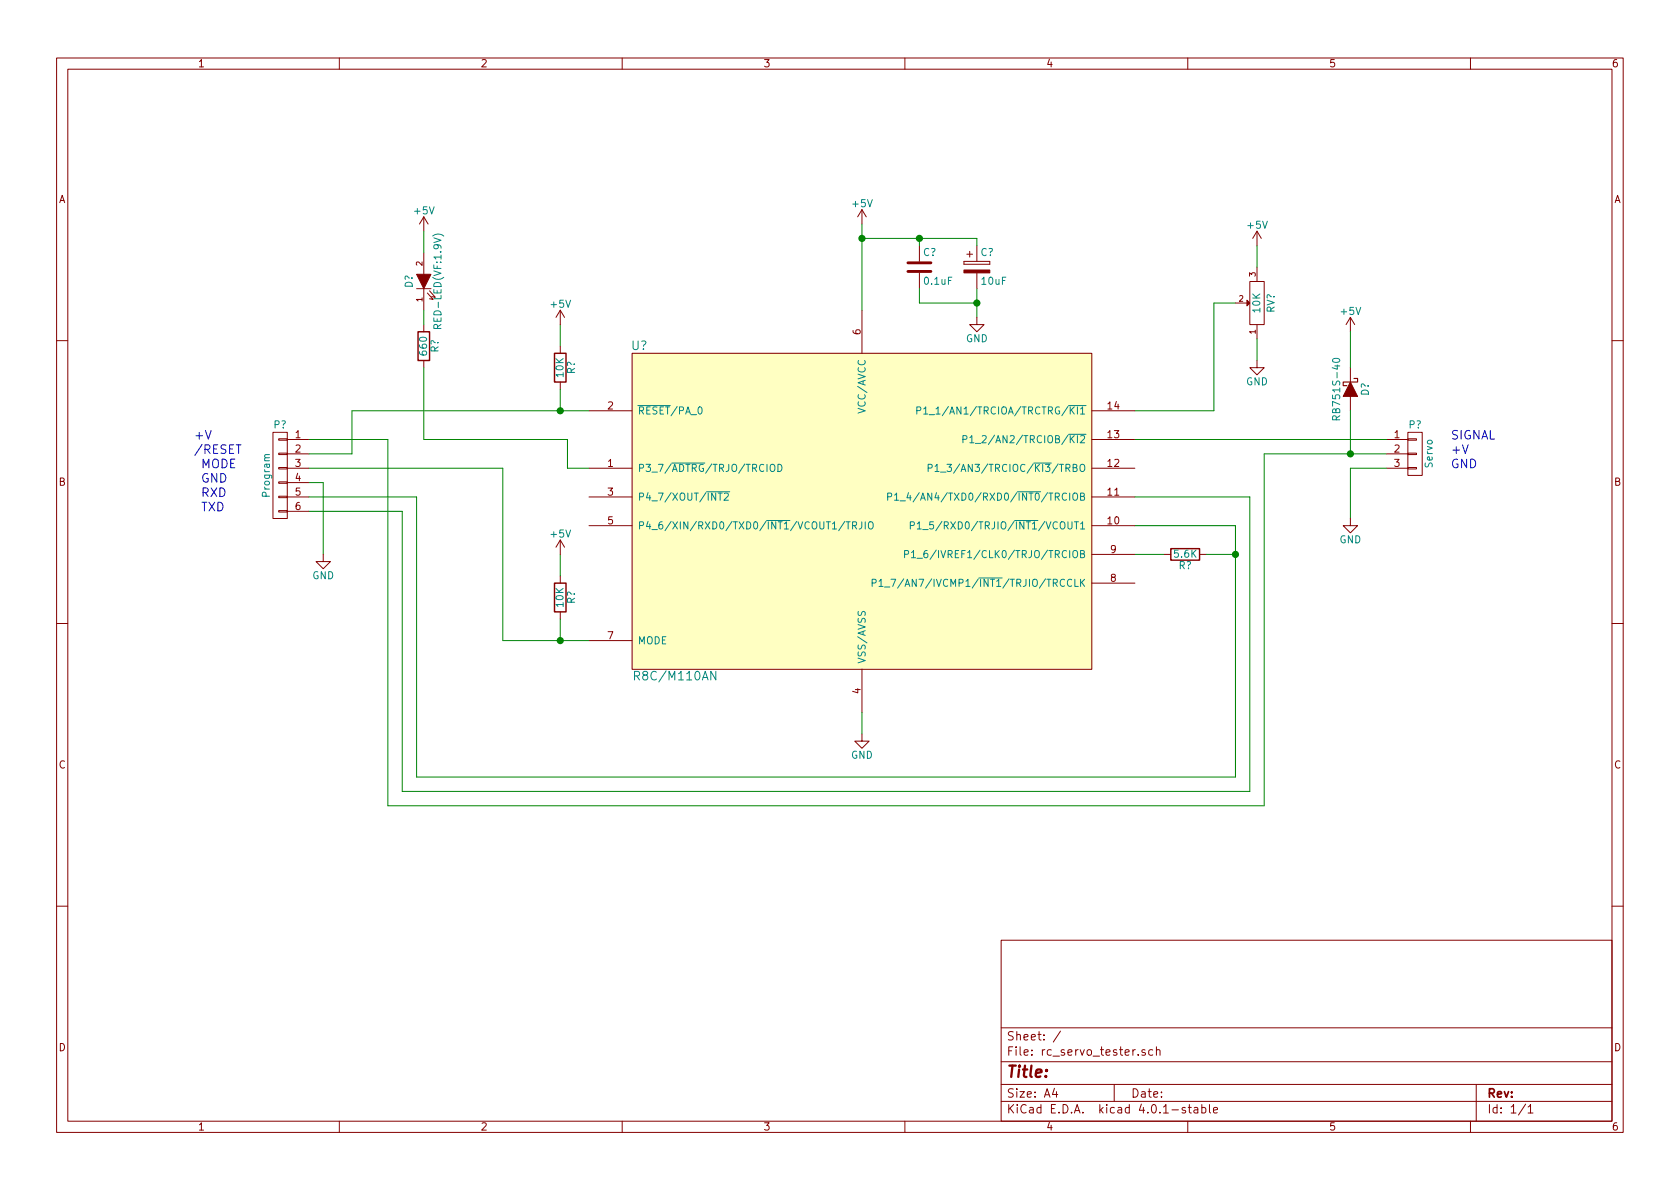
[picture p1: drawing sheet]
EESchema Schematic File Version 4
LIBS:rc_servo_tester-cache
EELAYER 30 0
EELAYER END
$Descr A4 11693 8268
encoding utf-8
Sheet 1 1
Title ""
Date ""
Rev ""
Comp ""
Comment1 ""
Comment2 ""
Comment3 ""
Comment4 ""
$EndDescr
$Comp
L rc_servo_tester-rescue:R8C_M110AN U?
U 1 1
P 6000 3550
F 0 "U?" H 4450 4700 60  0000 C CNN
F 1 "R8C/M110AN" H 4700 2400 60  0000 C CNN
F 2 "" H 6000 3550 60  0000 C CNN
F 3 "" H 6000 3550 60  0000 C CNN
	1    6000 3550
	1    0    0    -1  
$EndComp
$Comp
L Device:R R?
U 1 1
P 3900 2550
F 0 "R?" V 3980 2550 50  0000 C CNN
F 1 "10K" V 3900 2550 50  0000 C CNN
F 2 "" V 3830 2550 50  0000 C CNN
F 3 "" H 3900 2550 50  0000 C CNN
	1    3900 2550
	1    0    0    -1  
$EndComp
$Comp
L Device:R R?
U 1 1
P 3900 4150
F 0 "R?" V 3980 4150 50  0000 C CNN
F 1 "10K" V 3900 4150 50  0000 C CNN
F 2 "" V 3830 4150 50  0000 C CNN
F 3 "" H 3900 4150 50  0000 C CNN
	1    3900 4150
	1    0    0    -1  
$EndComp
$Comp
L Device:R R?
U 1 1
P 8250 3850
F 0 "R?" V 8330 3850 50  0000 C CNN
F 1 "5.6K" V 8250 3850 50  0000 C CNN
F 2 "" V 8180 3850 50  0000 C CNN
F 3 "" H 8250 3850 50  0000 C CNN
	1    8250 3850
	0    1    1    0   
$EndComp
$Comp
L rc_servo_tester-rescue:CONN_01X06 P?
U 1 1
P 1950 3300
F 0 "P?" H 1950 3650 50  0000 C CNN
F 1 "Program" V 2050 3300 50  0000 C CNN
F 2 "" H 1950 3300 50  0000 C CNN
F 3 "" H 1950 3300 50  0000 C CNN
	1    1950 3300
	-1   0    0    -1  
$EndComp
Wire Wire Line
	3900 2850 3900 2700
Connection ~ 3900 2850
Wire Wire Line
	3900 2400 3900 2250
$Comp
L power:+5V #PWR?
U 1 1
P 3900 2250
F 0 "#PWR?" H 3900 2100 50  0001 C CNN
F 1 "+5V" H 3900 2390 50  0000 C CNN
F 2 "" H 3900 2250 50  0000 C CNN
F 3 "" H 3900 2250 50  0000 C CNN
	1    3900 2250
	1    0    0    -1  
$EndComp
Wire Wire Line
	3500 4450 3900 4450
Wire Wire Line
	3900 4450 3900 4300
Wire Wire Line
	3500 4450 3500 3250
Wire Wire Line
	3500 3250 2150 3250
Connection ~ 3900 4450
Wire Wire Line
	2150 3350 2250 3350
Wire Wire Line
	2250 3350 2250 3850
$Comp
L power:GND #PWR?
U 1 1
P 2250 3850
F 0 "#PWR?" H 2250 3600 50  0001 C CNN
F 1 "GND" H 2250 3700 50  0000 C CNN
F 2 "" H 2250 3850 50  0000 C CNN
F 3 "" H 2250 3850 50  0000 C CNN
	1    2250 3850
	1    0    0    -1  
$EndComp
Wire Wire Line
	6000 4950 6000 5100
$Comp
L power:GND #PWR?
U 1 1
P 6000 5100
F 0 "#PWR?" H 6000 4850 50  0001 C CNN
F 1 "GND" H 6000 4950 50  0000 C CNN
F 2 "" H 6000 5100 50  0000 C CNN
F 3 "" H 6000 5100 50  0000 C CNN
	1    6000 5100
	1    0    0    -1  
$EndComp
Wire Wire Line
	6000 2150 6000 1650
$Comp
L power:+5V #PWR?
U 1 1
P 6000 1550
F 0 "#PWR?" H 6000 1400 50  0001 C CNN
F 1 "+5V" H 6000 1690 50  0000 C CNN
F 2 "" H 6000 1550 50  0000 C CNN
F 3 "" H 6000 1550 50  0000 C CNN
	1    6000 1550
	1    0    0    -1  
$EndComp
$Comp
L Device:C C?
U 1 1
P 6400 1850
F 0 "C?" H 6425 1950 50  0000 L CNN
F 1 "0.1uF" H 6425 1750 50  0000 L CNN
F 2 "" H 6438 1700 50  0000 C CNN
F 3 "" H 6400 1850 50  0000 C CNN
	1    6400 1850
	1    0    0    -1  
$EndComp
$Comp
L Device:CP C?
U 1 1
P 6800 1850
F 0 "C?" H 6825 1950 50  0000 L CNN
F 1 "10uF" H 6825 1750 50  0000 L CNN
F 2 "" H 6838 1700 50  0000 C CNN
F 3 "" H 6800 1850 50  0000 C CNN
	1    6800 1850
	1    0    0    -1  
$EndComp
Wire Wire Line
	6800 1700 6800 1650
Wire Wire Line
	6800 1650 6400 1650
Connection ~ 6000 1650
Wire Wire Line
	6400 1700 6400 1650
Connection ~ 6400 1650
Wire Wire Line
	6400 2000 6400 2100
Wire Wire Line
	6400 2100 6800 2100
Wire Wire Line
	6800 2000 6800 2100
Connection ~ 6800 2100
$Comp
L power:GND #PWR?
U 1 1
P 6800 2200
F 0 "#PWR?" H 6800 1950 50  0001 C CNN
F 1 "GND" H 6800 2050 50  0000 C CNN
F 2 "" H 6800 2200 50  0000 C CNN
F 3 "" H 6800 2200 50  0000 C CNN
	1    6800 2200
	1    0    0    -1  
$EndComp
Wire Wire Line
	2150 3150 2450 3150
Wire Wire Line
	2450 3150 2450 2850
Wire Wire Line
	2450 2850 3900 2850
$Comp
L rc_servo_tester-rescue:LED D?
U 1 1
P 2950 1950
F 0 "D?" H 2950 2050 50  0000 C CNN
F 1 "RED-LED(VF:1.9V)" H 2950 1850 50  0000 C CNN
F 2 "" H 2950 1950 50  0000 C CNN
F 3 "" H 2950 1950 50  0000 C CNN
	1    2950 1950
	0    -1   -1   0   
$EndComp
$Comp
L Device:R R?
U 1 1
P 2950 2400
F 0 "R?" V 3030 2400 50  0000 C CNN
F 1 "660" V 2950 2400 50  0000 C CNN
F 2 "" V 2880 2400 50  0000 C CNN
F 3 "" H 2950 2400 50  0000 C CNN
	1    2950 2400
	1    0    0    -1  
$EndComp
Wire Wire Line
	2950 2150 2950 2250
Wire Wire Line
	2950 2550 2950 3050
Wire Wire Line
	2950 3050 3950 3050
Wire Wire Line
	3950 3050 3950 3250
Wire Wire Line
	3950 3250 4100 3250
Wire Wire Line
	2950 1750 2950 1600
$Comp
L power:+5V #PWR?
U 1 1
P 2950 1600
F 0 "#PWR?" H 2950 1450 50  0001 C CNN
F 1 "+5V" H 2950 1740 50  0000 C CNN
F 2 "" H 2950 1600 50  0000 C CNN
F 3 "" H 2950 1600 50  0000 C CNN
	1    2950 1600
	1    0    0    -1  
$EndComp
$Comp
L rc_servo_tester-rescue:POT RV?
U 1 1
P 8750 2100
F 0 "RV?" H 8750 2000 50  0000 C CNN
F 1 "10K" H 8750 2100 50  0000 C CNN
F 2 "" H 8750 2100 50  0000 C CNN
F 3 "" H 8750 2100 50  0000 C CNN
	1    8750 2100
	0    -1   -1   0   
$EndComp
Wire Wire Line
	8750 1850 8750 1700
Wire Wire Line
	8750 2350 8750 2500
$Comp
L power:+5V #PWR?
U 1 1
P 8750 1700
F 0 "#PWR?" H 8750 1550 50  0001 C CNN
F 1 "+5V" H 8750 1840 50  0000 C CNN
F 2 "" H 8750 1700 50  0000 C CNN
F 3 "" H 8750 1700 50  0000 C CNN
	1    8750 1700
	1    0    0    -1  
$EndComp
$Comp
L power:GND #PWR?
U 1 1
P 8750 2500
F 0 "#PWR?" H 8750 2250 50  0001 C CNN
F 1 "GND" H 8750 2350 50  0000 C CNN
F 2 "" H 8750 2500 50  0000 C CNN
F 3 "" H 8750 2500 50  0000 C CNN
	1    8750 2500
	1    0    0    -1  
$EndComp
Wire Wire Line
	8600 2100 8450 2100
Wire Wire Line
	8450 2100 8450 2850
Wire Wire Line
	8450 2850 7900 2850
$Comp
L rc_servo_tester-rescue:CONN_01X03 P?
U 1 1
P 9850 3150
F 0 "P?" H 9850 3350 50  0000 C CNN
F 1 "Servo" V 9950 3150 50  0000 C CNN
F 2 "" H 9850 3150 50  0000 C CNN
F 3 "" H 9850 3150 50  0000 C CNN
	1    9850 3150
	1    0    0    -1  
$EndComp
Wire Wire Line
	7900 3050 9650 3050
Wire Wire Line
	8800 3150 9400 3150
Wire Wire Line
	9650 3250 9400 3250
Wire Wire Line
	9400 3250 9400 3600
$Comp
L power:GND #PWR?
U 1 1
P 9400 3600
F 0 "#PWR?" H 9400 3350 50  0001 C CNN
F 1 "GND" H 9400 3450 50  0000 C CNN
F 2 "" H 9400 3600 50  0000 C CNN
F 3 "" H 9400 3600 50  0000 C CNN
	1    9400 3600
	1    0    0    -1  
$EndComp
$Comp
L power:+5V #PWR?
U 1 1
P 9400 2300
F 0 "#PWR?" H 9400 2150 50  0001 C CNN
F 1 "+5V" H 9400 2440 50  0000 C CNN
F 2 "" H 9400 2300 50  0000 C CNN
F 3 "" H 9400 2300 50  0000 C CNN
	1    9400 2300
	1    0    0    -1  
$EndComp
Wire Wire Line
	7900 3650 8600 3650
Wire Wire Line
	8600 3650 8600 3850
Wire Wire Line
	8600 3850 8400 3850
Wire Wire Line
	8100 3850 7900 3850
Wire Wire Line
	7900 3450 8700 3450
Wire Wire Line
	8700 3450 8700 5500
Wire Wire Line
	8700 5500 2800 5500
Wire Wire Line
	2800 5500 2800 3550
Wire Wire Line
	2800 3550 2150 3550
Wire Wire Line
	2150 3450 2900 3450
Wire Wire Line
	2900 3450 2900 5400
Wire Wire Line
	2900 5400 8600 5400
Connection ~ 8600 3850
Text Notes 1350 3050 0    60   ~ 0
+V
Text Notes 1350 3150 0    60   ~ 0
/RESET
Text Notes 1400 3250 0    60   ~ 0
MODE
Text Notes 1400 3350 0    60   ~ 0
GND
Text Notes 1400 3450 0    60   ~ 0
RXD
Text Notes 1400 3550 0    60   ~ 0
TXD
Text Notes 10100 3050 0    60   ~ 0
SIGNAL
Text Notes 10100 3150 0    60   ~ 0
+V
Text Notes 10100 3250 0    60   ~ 0
GND
Wire Wire Line
	3900 4000 3900 3850
$Comp
L power:+5V #PWR?
U 1 1
P 3900 3850
F 0 "#PWR?" H 3900 3700 50  0001 C CNN
F 1 "+5V" H 3900 3990 50  0000 C CNN
F 2 "" H 3900 3850 50  0000 C CNN
F 3 "" H 3900 3850 50  0000 C CNN
	1    3900 3850
	1    0    0    -1  
$EndComp
$Comp
L Device:D_Schottky D?
U 1 1
P 9400 2700
F 0 "D?" H 9400 2800 50  0000 C CNN
F 1 "RB751S-40" H 9400 2600 50  0000 C CNN
F 2 "" H 9400 2700 50  0000 C CNN
F 3 "" H 9400 2700 50  0000 C CNN
	1    9400 2700
	0    1    1    0   
$EndComp
Wire Wire Line
	9400 2550 9400 2300
Wire Wire Line
	9400 3150 9400 2850
Wire Wire Line
	8800 3150 8800 5600
Wire Wire Line
	8800 5600 2700 5600
Wire Wire Line
	2700 5600 2700 3050
Wire Wire Line
	2700 3050 2150 3050
Connection ~ 9400 3150
Wire Wire Line
	3900 2850 4100 2850
Wire Wire Line
	3900 4450 4100 4450
Wire Wire Line
	6000 1650 6000 1550
Wire Wire Line
	6400 1650 6000 1650
Wire Wire Line
	6800 2100 6800 2200
Wire Wire Line
	8600 3850 8600 5400
Wire Wire Line
	9400 3150 9650 3150
$EndSCHEMATC
